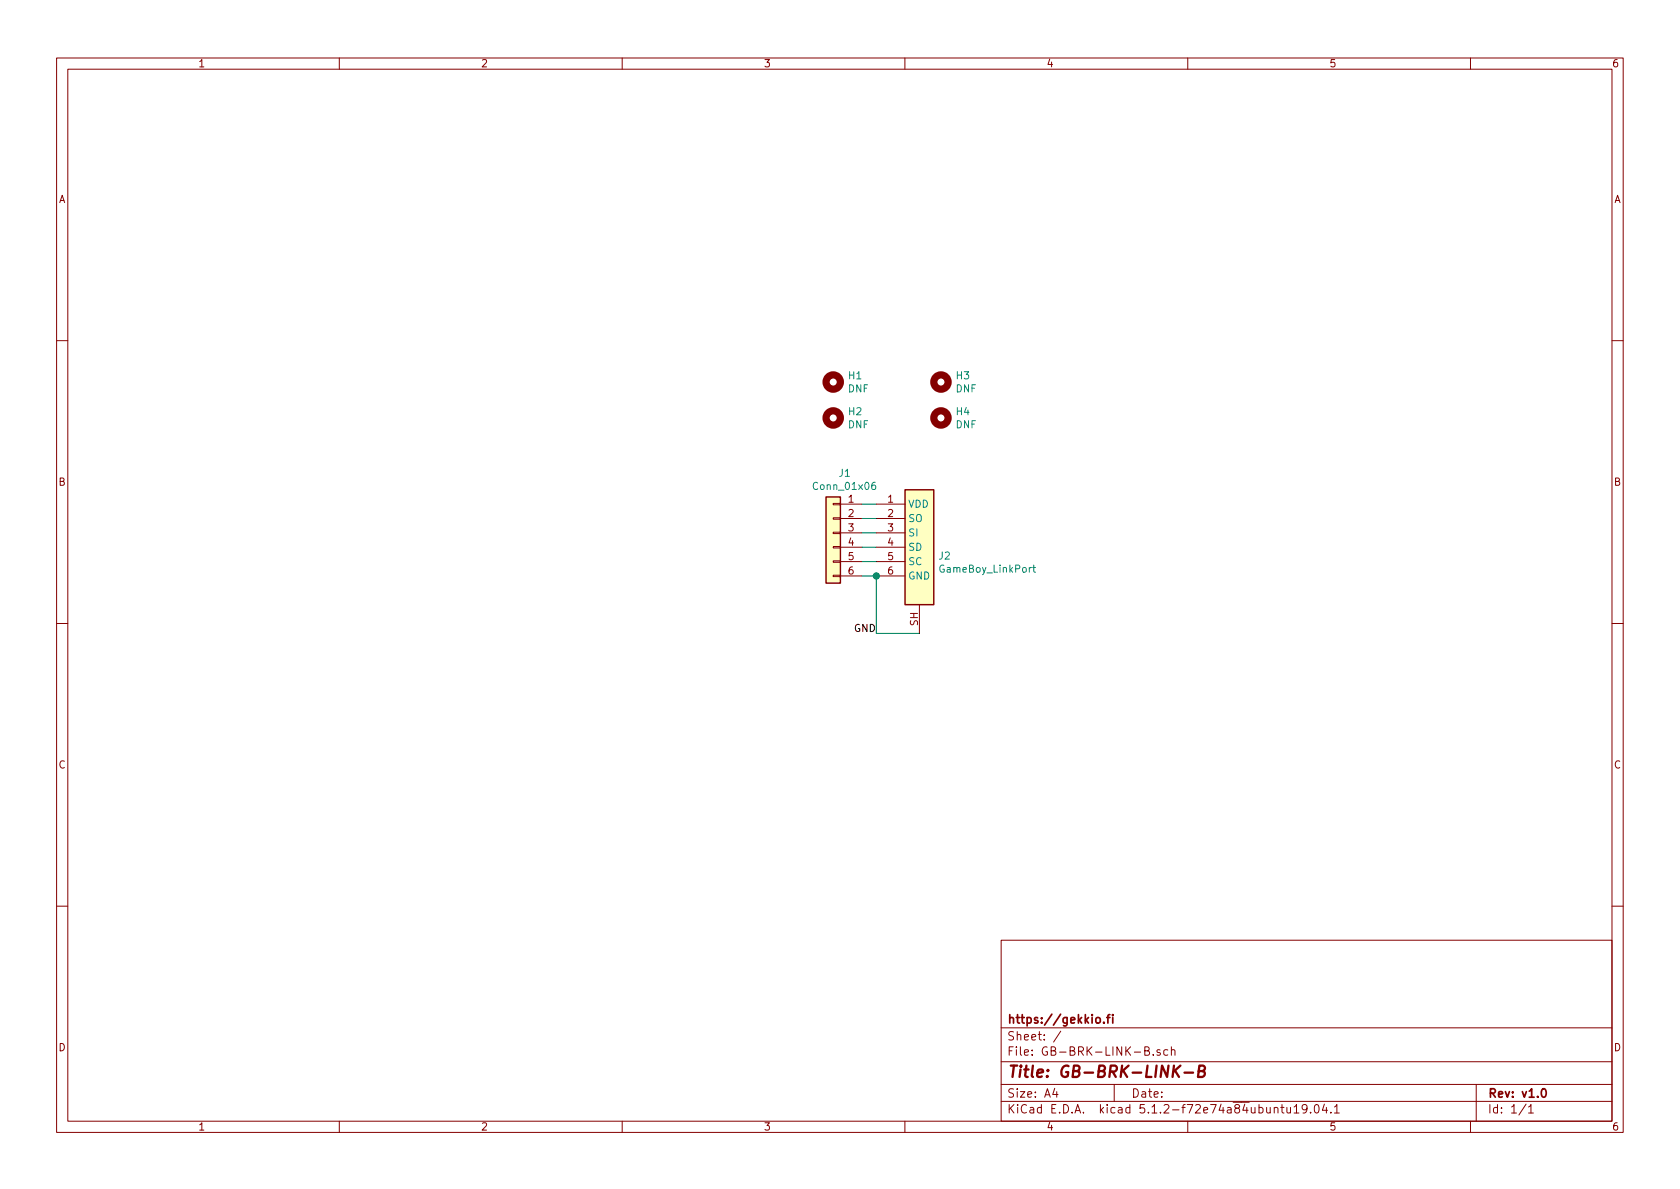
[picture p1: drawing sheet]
(kicad_sch (version 20230121) (generator eeschema)

 (paper "A4")

 (title_block
  (title "GB-BRK-LINK-B")
  (rev "v1.0")
  (company "https://gekkio.fi"))

 (lib_symbols
  (symbol "Connector_Generic:Conn_01x06" (pin_names (offset 1.016) hide) (in_bom yes) (on_board yes)
   (property "Reference" "J" (at 0 7.62 0) (effects (font (size 1.27 1.27))))
   (property "Value" "Conn_01x06" (at 0 -10.16 0) (effects (font (size 1.27 1.27))))
   (property "Footprint" "" (at 0 0 0) (effects (font (size 1.27 1.27)) hide))
   (property "Datasheet" "~" (at 0 0 0) (effects (font (size 1.27 1.27)) hide))
   (symbol "Conn_01x06_1_1"
    (rectangle (start -1.27 -7.493) (end 0 -7.747) (stroke (width 0.1524) (type default)) (fill (type none)))
    (rectangle (start -1.27 -4.953) (end 0 -5.207) (stroke (width 0.1524) (type default)) (fill (type none)))
    (rectangle (start -1.27 -2.413) (end 0 -2.667) (stroke (width 0.1524) (type default)) (fill (type none)))
    (rectangle (start -1.27 0.127) (end 0 -0.127) (stroke (width 0.1524) (type default)) (fill (type none)))
    (rectangle (start -1.27 2.667) (end 0 2.413) (stroke (width 0.1524) (type default)) (fill (type none)))
    (rectangle (start -1.27 5.207) (end 0 4.953) (stroke (width 0.1524) (type default)) (fill (type none)))
    (rectangle (start -1.27 6.35) (end 1.27 -8.89) (stroke (width 0.254) (type default)) (fill (type background)))
    (pin passive line (at -5.08 5.08 0) (length 3.81) (name "Pin_1" (effects (font (size 1.27 1.27)))) (number "1" (effects (font (size 1.27 1.27)))))
    (pin passive line (at -5.08 2.54 0) (length 3.81) (name "Pin_2" (effects (font (size 1.27 1.27)))) (number "2" (effects (font (size 1.27 1.27)))))
    (pin passive line (at -5.08 0 0) (length 3.81) (name "Pin_3" (effects (font (size 1.27 1.27)))) (number "3" (effects (font (size 1.27 1.27)))))
    (pin passive line (at -5.08 -2.54 0) (length 3.81) (name "Pin_4" (effects (font (size 1.27 1.27)))) (number "4" (effects (font (size 1.27 1.27)))))
    (pin passive line (at -5.08 -5.08 0) (length 3.81) (name "Pin_5" (effects (font (size 1.27 1.27)))) (number "5" (effects (font (size 1.27 1.27)))))
    (pin passive line (at -5.08 -7.62 0) (length 3.81) (name "Pin_6" (effects (font (size 1.27 1.27)))) (number "6" (effects (font (size 1.27 1.27)))))))
  (symbol "Gekkio_Connector_Specialized:GameBoy_LinkPort" (in_bom yes) (on_board yes)
   (property "Reference" "J" (at 0 15.24 0) (effects (font (size 1.27 1.27))))
   (property "Value" "GameBoy_LinkPort" (at 0 12.7 0) (effects (font (size 1.27 1.27))))
   (property "Footprint" "" (at -2.54 -7.62 0) (effects (font (size 1.27 1.27)) hide))
   (property "Datasheet" "" (at -2.54 -7.62 0) (effects (font (size 1.27 1.27)) hide))
   (symbol "GameBoy_LinkPort_0_1"
    (rectangle (start -2.54 10.16) (end 2.54 -10.16) (stroke (width 0.254) (type default)) (fill (type background))))
   (symbol "GameBoy_LinkPort_1_1"
    (pin passive line (at -7.62 7.62 0) (length 5.08) (name "VDD" (effects (font (size 1.27 1.27)))) (number "1" (effects (font (size 1.27 1.27)))))
    (pin passive line (at -7.62 5.08 0) (length 5.08) (name "SO" (effects (font (size 1.27 1.27)))) (number "2" (effects (font (size 1.27 1.27)))))
    (pin passive line (at -7.62 2.54 0) (length 5.08) (name "SI" (effects (font (size 1.27 1.27)))) (number "3" (effects (font (size 1.27 1.27)))))
    (pin passive line (at -7.62 0 0) (length 5.08) (name "SD" (effects (font (size 1.27 1.27)))) (number "4" (effects (font (size 1.27 1.27)))))
    (pin passive line (at -7.62 -2.54 0) (length 5.08) (name "SC" (effects (font (size 1.27 1.27)))) (number "5" (effects (font (size 1.27 1.27)))))
    (pin passive line (at -7.62 -5.08 0) (length 5.08) (name "GND" (effects (font (size 1.27 1.27)))) (number "6" (effects (font (size 1.27 1.27)))))
    (pin passive line (at 0 -15.24 90) (length 5.08) (name "~" (effects (font (size 1.27 1.27)))) (number "SH" (effects (font (size 1.27 1.27)))))))
  (symbol "Mechanical:MountingHole" (pin_names (offset 1.016)) (in_bom yes) (on_board yes)
   (property "Reference" "H" (at 0 5.08 0) (effects (font (size 1.27 1.27))))
   (property "Value" "MountingHole" (at 0 3.175 0) (effects (font (size 1.27 1.27))))
   (property "Footprint" "" (at 0 0 0) (effects (font (size 1.27 1.27)) hide))
   (property "Datasheet" "~" (at 0 0 0) (effects (font (size 1.27 1.27)) hide))
   (symbol "MountingHole_0_1"
    (circle (center 0 0) (radius 1.27) (stroke (width 1.27) (type default)) (fill (type none))))))

 (junction (at 154.94 101.6) (diameter 0) (color 0 0 0 0))

 (wire (pts (xy 152.4 93.98) (xy 154.94 93.98)) (stroke (width 0) (type default)))
 (wire (pts (xy 154.94 111.76) (xy 162.56 111.76)) (stroke (width 0) (type default)))
 (wire (pts (xy 152.4 101.6) (xy 154.94 101.6)) (stroke (width 0) (type default)))
 (wire (pts (xy 152.4 96.52) (xy 154.94 96.52)) (stroke (width 0) (type default)))
 (wire (pts (xy 152.4 88.9) (xy 154.94 88.9)) (stroke (width 0) (type default)))
 (wire (pts (xy 152.4 91.44) (xy 154.94 91.44)) (stroke (width 0) (type default)))
 (wire (pts (xy 154.94 101.6) (xy 154.94 111.76)) (stroke (width 0) (type default)))
 (wire (pts (xy 152.4 99.06) (xy 154.94 99.06)) (stroke (width 0) (type default)))

 (label "GND" (at 154.94 111.76 180) (fields_autoplaced) (effects (font (size 1.27 1.27)) (justify right bottom)))

 (symbol (lib_id "Gekkio_Connector_Specialized:GameBoy_LinkPort") (at 162.56 96.52 0) (unit 1) (in_bom yes) (on_board yes) (dnp no)
  (property "Reference" "J2" (at 165.862 98.0186 0) (effects (font (size 1.27 1.27)) (justify left)))
  (property "Value" "GameBoy_LinkPort" (at 165.862 100.33 0) (effects (font (size 1.27 1.27)) (justify left)))
  (property "Footprint" "Gekkio_Connector:GameBoy_LinkPort_MGB_Horizontal" (at 160.02 104.14 0) (effects (font (size 1.27 1.27)) hide))
  (property "Datasheet" "" (at 160.02 104.14 0) (effects (font (size 1.27 1.27)) hide)) (pin "1") (pin "2") (pin "3") (pin "4") (pin "5") (pin "6") (pin "SH"))

 (symbol (lib_id "Connector_Generic:Conn_01x06") (at 147.32 93.98 0) (mirror y) (unit 1) (in_bom yes) (on_board yes) (dnp no)
  (property "Reference" "J1" (at 149.352 83.3882 0) (effects (font (size 1.27 1.27))))
  (property "Value" "Conn_01x06" (at 149.352 85.6996 0) (effects (font (size 1.27 1.27))))
  (property "Footprint" "Connector_PinHeader_2.54mm:PinHeader_1x06_P2.54mm_Vertical" (at 147.32 93.98 0) (effects (font (size 1.27 1.27)) hide))
  (property "Datasheet" "~" (at 147.32 93.98 0) (effects (font (size 1.27 1.27)) hide)) (pin "1") (pin "2") (pin "3") (pin "4") (pin "5") (pin "6"))

 (symbol (lib_id "Mechanical:MountingHole") (at 147.32 67.31 0) (unit 1) (in_bom yes) (on_board yes) (dnp no)
  (property "Reference" "H1" (at 149.86 66.1416 0) (effects (font (size 1.27 1.27)) (justify left)))
  (property "Value" "DNF" (at 149.86 68.453 0) (effects (font (size 1.27 1.27)) (justify left)))
  (property "Footprint" "MountingHole:MountingHole_3.2mm_M3" (at 147.32 67.31 0) (effects (font (size 1.27 1.27)) hide))
  (property "Datasheet" "~" (at 147.32 67.31 0) (effects (font (size 1.27 1.27)) hide)))

 (symbol (lib_id "Mechanical:MountingHole") (at 147.32 73.66 0) (unit 1) (in_bom yes) (on_board yes) (dnp no)
  (property "Reference" "H2" (at 149.86 72.4916 0) (effects (font (size 1.27 1.27)) (justify left)))
  (property "Value" "DNF" (at 149.86 74.803 0) (effects (font (size 1.27 1.27)) (justify left)))
  (property "Footprint" "MountingHole:MountingHole_3.2mm_M3" (at 147.32 73.66 0) (effects (font (size 1.27 1.27)) hide))
  (property "Datasheet" "~" (at 147.32 73.66 0) (effects (font (size 1.27 1.27)) hide)))

 (symbol (lib_id "Mechanical:MountingHole") (at 166.37 67.31 0) (unit 1) (in_bom yes) (on_board yes) (dnp no)
  (property "Reference" "H3" (at 168.91 66.1416 0) (effects (font (size 1.27 1.27)) (justify left)))
  (property "Value" "DNF" (at 168.91 68.453 0) (effects (font (size 1.27 1.27)) (justify left)))
  (property "Footprint" "MountingHole:MountingHole_3.2mm_M3" (at 166.37 67.31 0) (effects (font (size 1.27 1.27)) hide))
  (property "Datasheet" "~" (at 166.37 67.31 0) (effects (font (size 1.27 1.27)) hide)))

 (symbol (lib_id "Mechanical:MountingHole") (at 166.37 73.66 0) (unit 1) (in_bom yes) (on_board yes) (dnp no)
  (property "Reference" "H4" (at 168.91 72.4916 0) (effects (font (size 1.27 1.27)) (justify left)))
  (property "Value" "DNF" (at 168.91 74.803 0) (effects (font (size 1.27 1.27)) (justify left)))
  (property "Footprint" "MountingHole:MountingHole_3.2mm_M3" (at 166.37 73.66 0) (effects (font (size 1.27 1.27)) hide))
  (property "Datasheet" "~" (at 166.37 73.66 0) (effects (font (size 1.27 1.27)) hide)))

 (sheet_instances (path "" (page "1"))))
